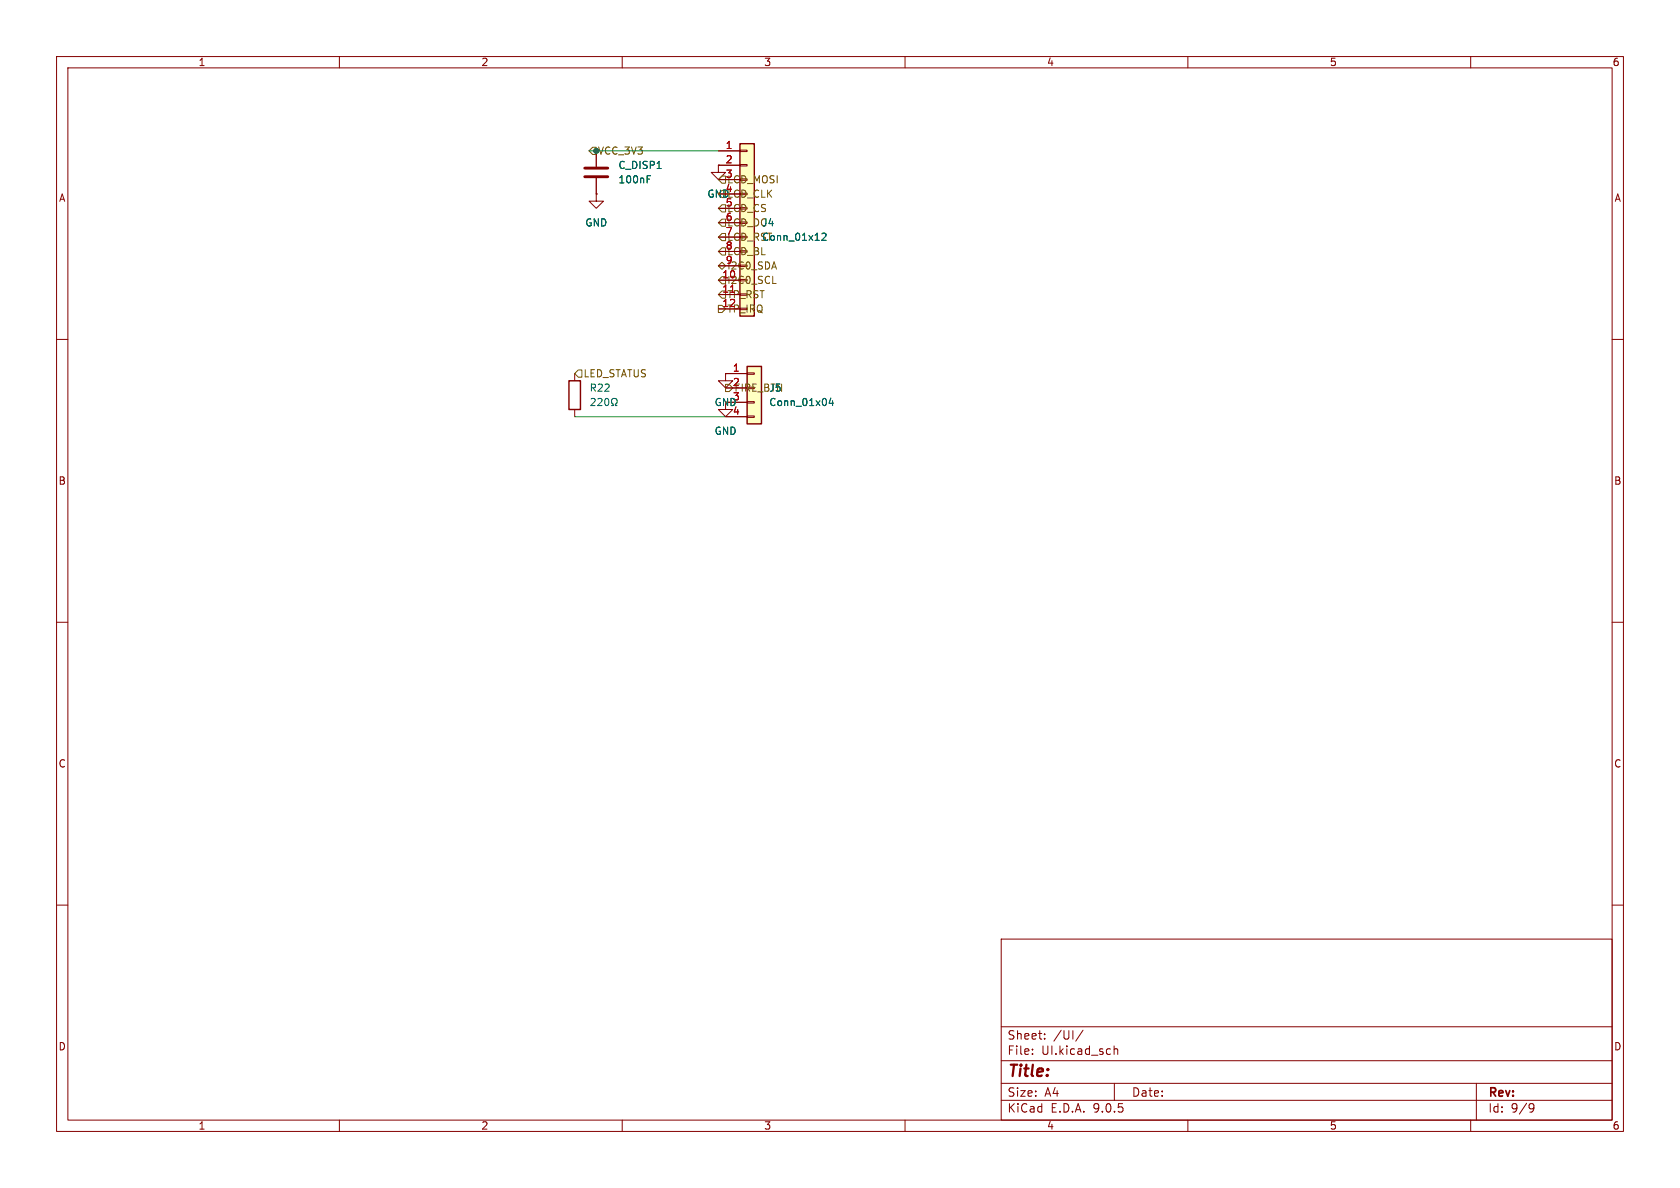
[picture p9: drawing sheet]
<svg xmlns="http://www.w3.org/2000/svg" width="297mm" height="210mm" viewBox="0 0 297 210" stroke-linecap="round" stroke-linejoin="round" font-family="sans-serif">
<g fill="none" stroke="#840000" stroke-width=".18">
<path d="M10 10h277v190h-277zM12 12h273v186h-273zM60 10v2M110 10v2M160 10v2M210 10v2M260 10v2M127 29.2v1.3h1.3l-1.3 1.3-1.3-1.3h1.3M127 29.2h.1M10 60h2M101.6 66v1.3M101.6 72.4v1.3"/>
<path d="M285 60h2M10 110h2M285 110h2M10 160h2M177 166h108v32h-108zM285 160h2M60 198v2M110 198v2M160 198v2M177 194.5h108M177 191.5h108M177 187.5h108"/>
<path d="M177 181.5h108M182.5 186.3v.1M182.5 185.5v.1M184.7 183.6v.1M184.7 182.8v.1M191.5 182.1l-1.3 2M197 184.9v1.5M197 185.5l.2-.1 .3 .1 .1 .9M197 191.5v3M210 198v2M260 198v2M261 191.5v6.5"/>
<path d="M270.6 195.1l.5 .1a.99 .99 0 0 1-.4 1.4h-.2M271.2 195.7l-.3 .3h-.3"/>
</g>
<path d="M100.6 67.3h2v5.1h-2z" fill="none" stroke="#840000" stroke-width=".25"/>
<path d="M104.5 70.6l.5-.2 .2 .4-.8 .9h.8M105.7 70.6l.5-.2 .2 .4-.8 .9h.8M107 70.6l.2-.2a.68 .68 0 0 1 .5 .7 .68 .68 0 0 1-.5 .6l-.2-.1-.1-.4zM108.1 71.7h.3v-.2a.54 .54 0 0 1-.2-.8 .54 .54 0 0 1 .7-.2 .58 .58 0 0 1-.1 1v.2h.3" fill="none" stroke="#006464" stroke-width=".18"/>
<path d="M130.8 25.4h2.5v30.5h-2.5z" fill="#ffffc2"/>
<path d="M130.8 25.4h2.5v30.5h-2.5z" fill="none" stroke="#840000" stroke-width=".25"/>
<g fill="none" stroke="#840000" stroke-width=".18">
<path d="M105.4 34.3v1.3h1.3l-1.3 1.2-1.3-1.2h1.3M105.4 34.3h.1M105.4 26.7v2.8M105.4 31.5v2.8M127 26.7h3.8M127 29.2h3.8M127 31.8h3.8M127 34.3h3.8M127 36.8h3.8M127 39.4h3.8M130.8 26.5h1.3v.3h-1.3zM130.8 29.1h1.3v.2h-1.3z"/>
<path d="M127 41.9h3.8M127 44.5h3.8M127 47h3.8M127 49.5h3.8M127 52.1h3.8M127 54.6h3.8"/>
</g>
<path d="M114.4 31.7h.4M114.4 31.1h.6M116.2 29.8h.7M145.3 41.3l.5-.1 .2 .4-.7 .9h.7" fill="none" stroke="#006464" stroke-width=".18"/>
<path d="M103.4 29.7h4M103.4 31.2h4" fill="none" stroke="#840000" stroke-width=".51"/>
<path d="M132.1 64.8h2.5v10.1h-2.5z" fill="#ffffc2"/>
<path d="M132.1 64.8h2.5v10.1h-2.5z" fill="none" stroke="#840000" stroke-width=".25"/>
<g fill="none" stroke="#840000" stroke-width=".18">
<path d="M105.4 34.3h.1M105.4 26.7v2.8M105.4 31.5v2.8M127 29.2h.1M127 26.7h3.8M127 29.2h3.8M127 31.8h3.8M127 34.3h3.8M127 36.8h3.8M127 39.4h3.8M127 41.9h3.8M127 44.5h3.8"/>
<path d="M127 47h3.8M127 49.5h3.8M127 52.1h3.8M127 54.6h3.8M128.3 66v1.3h1.2l-1.2 1.3-1.3-1.3h1.3M128.3 66h.1M128.3 66h3.8M128.3 68.6h3.8M128.3 73.7h3.8M132.1 65.9h1.2v.3h-1.2zM132.1 71h1.2v.2h-1.2zM132.1 73.5h1.2v.3h-1.2z"/>
<path d="M132.1 71.1h-3.8v1.3h1.2l-1.2 1.3-1.3-1.3h1.3"/>
</g>
<path d="M114.4 31.7h.4M114.4 31.1h.6M116.2 29.8h.7M145.3 41.3l.5-.1 .2 .4-.7 .9h.7M146.9 70.4l-.3 .9h.8M147.2 70.9v.8" fill="none" stroke="#006464" stroke-width=".18"/>
<g fill="none" stroke="#725600" stroke-width=".18">
<path d="M104.8 26h.6v1.3h-.6l-.7-.6zM127.6 31.1h.7v1.3h-.7l-.6-.6zM127.6 38.7h.7v1.3h-.7l-.6-.6zM127.6 36.2h.7v1.3h-.7l-.6-.7zM127 47l.6-.6 .7 .6-.7 .6zM127 54h.6l.7 .6-.7 .6h-.6zM127.6 48.9h.7v1.3h-.7l-.6-.7zM127.6 51.4h.7v1.3h-.7l-.6-.6zM127.6 41.3h.7v1.2h-.7l-.6-.6zM127.6 43.8h.7v1.3h-.7l-.6-.6zM136.6 50.1h.6M101.6 66l.6-.6h.7v1.3h-.7z"/>
<path d="M128.3 67.9h.6l.6 .7-.6 .6h-.6z"/>
</g>
<path d="M104.1 26.7h22.9M101.6 73.7h26.7" fill="none" stroke="#009600" stroke-width=".18"/>
<circle cx="105.4" cy="26.7" r=".46" fill="#009600" stroke="#009600" stroke-width=".18"/>
<text font-size="2.8" fill="#840000" x="178" y="190.9">Title:</text>
<g font-size="2.1" fill="#840000">
<text x="178" y="184">Sheet:</text>
<text x="186.2" y="184">/UI/</text>
<text x="178" y="186.7">File:</text>
<text x="184.1" y="186.7">UI.kicad_sch</text>
<text x="178" y="196.9">KiCad</text>
<text x="178" y="194.1">Size:</text>
<text x="184.7" y="194.1">A4</text>
<text x="185.7" y="196.9">E.D.A.</text>
<text x="193.3" y="196.9">9.0.5</text>
<text x="200" y="194.1">Date:</text>
<text x="263" y="194.3">Rev:</text>
<text x="263" y="196.9">Id:</text>
<text x="267.1" y="196.9">9/9</text>
</g>
<g font-size="1.8" fill="#840000">
<text x="35" y="11.9">1</text>
<text x="85" y="11.9">2</text>
<text x="135" y="11.9">3</text>
<text x="185" y="11.9">4</text>
<text x="235" y="11.9">5</text>
<text x="285" y="11.9">6</text>
<text x="10.3" y="35.9">A</text>
<text x="285.3" y="35.9">A</text>
<text x="10.3" y="85.9">B</text>
<text x="285.3" y="85.9">B</text>
<text x="10.3" y="135.9">C</text>
<text x="285.3" y="135.9">C</text>
<text x="10.3" y="185.9">D</text>
<text x="285.3" y="185.9">D</text>
<text x="35" y="199.9">1</text>
<text x="85" y="199.9">2</text>
<text x="135" y="199.9">3</text>
<text x="185" y="199.9">4</text>
<text x="235" y="199.9">5</text>
<text x="285" y="199.9">6</text>
</g>
<g font-size="1.8" fill="#725600">
<text x="105.6" y="27.5">VCC_3V3</text>
<text x="125" y="35.2">GNDLCD_CLK</text>
<text x="128.5" y="32.6">LCD_MOSI</text>
<text x="128.5" y="40.2">LCD_DC</text>
<text x="128.5" y="37.7">LCD_CS</text>
<text x="128.5" y="47.9">I2C0_SDA</text>
<text x="128.5" y="45.3">LCD_BL</text>
<text x="128.5" y="50.4">I2C0_SCL</text>
<text x="128.5" y="55.5">TP_IRQ</text>
<text x="103.1" y="66.9">LED_STATUS</text>
<text x="129.7" y="69.4">FIRE_BTN</text>
</g>
<g font-size="1.8" fill="#a90000">
<text x="128.2" y="26.4">1</text>
<text x="128.2" y="29">2</text>
<text x="128.2" y="31.5">3</text>
<text x="128.2" y="34">4</text>
<text x="128.2" y="36.6">5</text>
<text x="128.2" y="39.1">6</text>
<text x="128.2" y="41.7">7</text>
<text x="128.2" y="44.2">8</text>
<text x="128.2" y="46.7">9</text>
<text x="127.6" y="49.3">10</text>
<text x="127.6" y="51.8">11</text>
<text x="128.5" y="52.9">TP_RST</text>
<text x="127.6" y="54.4">12</text>
<text x="129.5" y="65.8">1</text>
<text x="129.5" y="68.3">2</text>
</g>
<g font-size="1.8" fill="#006464">
<text x="109.2" y="32.6">100nF</text>
<text x="109.2" y="30.1">C_DISP1</text>
<text x="125" y="35.2">GND</text>
<text x="103.4" y="40.2">GND</text>
<text x="134.6" y="40.2">J4</text>
<text x="128.5" y="42.8">LCD_RST</text>
<text x="134.6" y="42.8">Conn_01x12</text>
<text x="104.1" y="69.4">R22</text>
<text x="126.2" y="72">GND</text>
<text x="129.5" y="70.9">3</text>
<text x="135.9" y="69.4">J5</text>
<text x="135.9" y="72">Conn_01x04</text>
<text x="126.2" y="77.1">GND</text>
<text x="129.5" y="73.4">4</text>
</g>
</svg>
